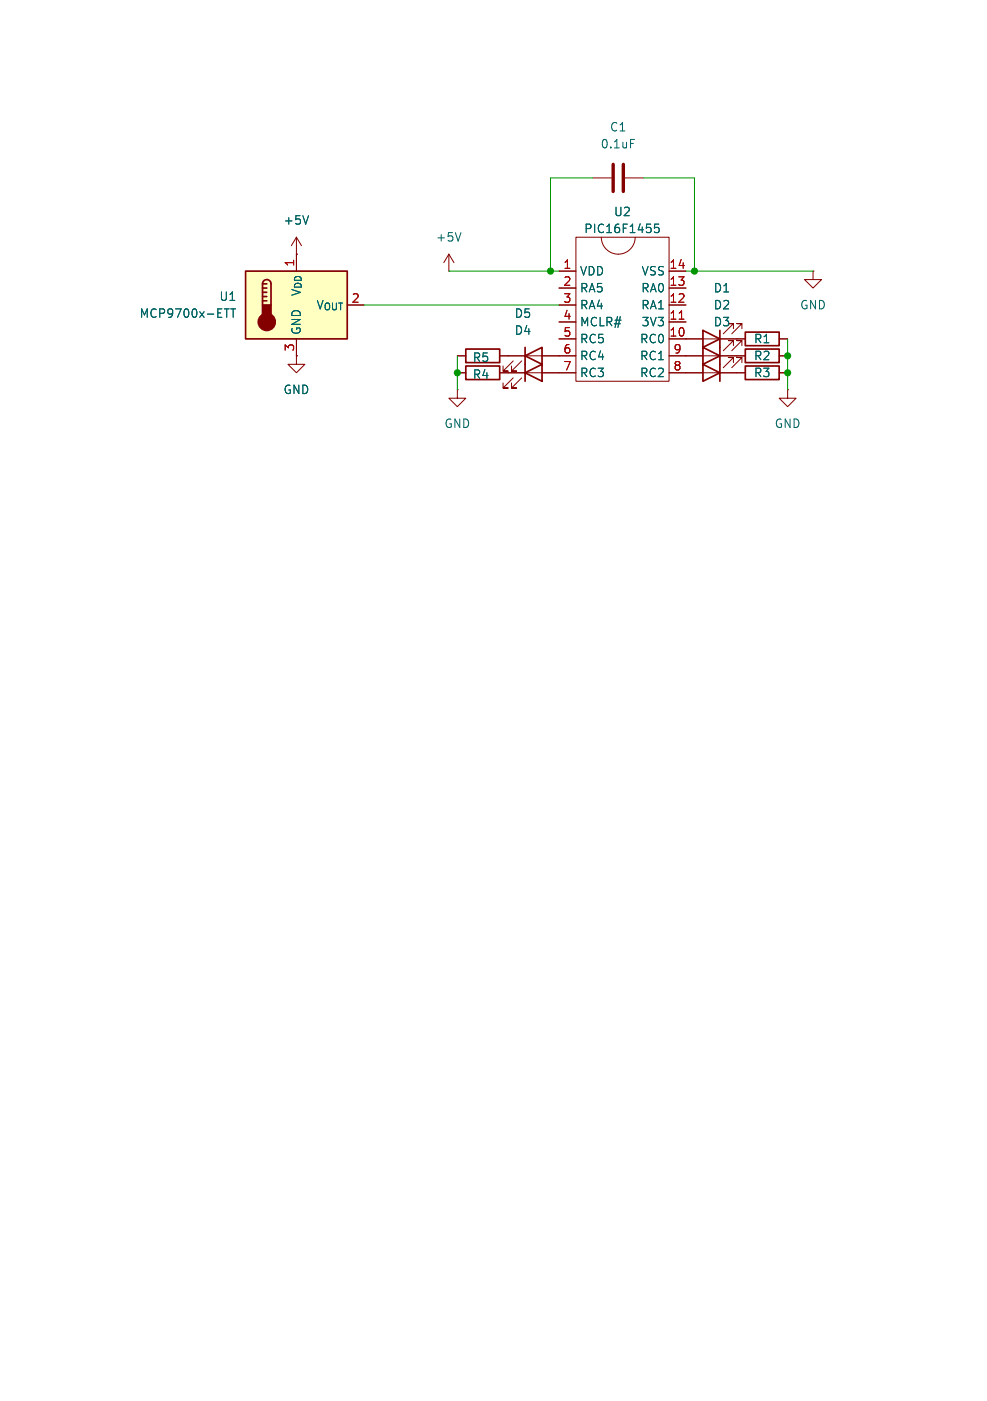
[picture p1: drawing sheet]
<svg xmlns="http://www.w3.org/2000/svg" width="148mm" height="210mm" viewBox="0 0 148 210" stroke-linecap="round" stroke-linejoin="round" font-family="sans-serif">
<path d="M69.8 52.3h5.1v2.1h-5.1zM69.8 54.9h5.1v2h-5.1zM78.7 53.3l2.6-1.2v2.5zM78.7 55.9l2.6-1.3v2.6zM78.7 52.1v5.1M105.4 52.1l2.5 1.2-2.5 1.3zM105.4 49.5l2.5 1.3-2.5 1.3zM105.4 54.6l2.5 1.3-2.5 1.3zM107.9 49.5v7.7M111.8 52.3h5v2.1h-5zM111.8 54.9h5v2h-5zM111.8 49.8h5v2h-5z" fill="none" stroke="#840000" stroke-width=".25"/>
<g fill="none" stroke="#840000" stroke-width=".15">
<path d="M44.4 35.6l-.7 1.2M44.4 35.6v2.5M44.4 35.6l.8 1.2M68.6 58.4v1.3h1.2l-1.2 1.3-1.3-1.3h1.3M68.6 58.4h.1M68.6 53.3h1.2M68.6 55.9h1.2M74.9 53.3h8.9M74.9 55.9h8.9M77 54.1l-1.6 1.5h.8h-.8v-.7M77 56.6l-1.6 1.6h.8h-.8v-.8M78.2 54.1l-1.5 1.5h.8h-.8v-.7"/>
<path d="M78.2 56.6l-1.5 1.6h.8h-.8v-.8M102.9 53.3h8.9M102.9 55.9h8.9M102.9 50.8h8.9M110 51.8v-.7h-.8h.8l-1.5 1.5M110 49.3v-.8h-.8h.8l-1.5 1.5M110 54.4v-.8h-.8h.8l-1.5 1.5M111.3 51.8v-.7h-.8h.8l-1.6 1.5M111.3 49.3v-.8h-.8h.8l-1.6 1.5M111.3 54.4v-.8h-.8h.8l-1.6 1.5M116.8 53.3h1.3M116.8 55.9h1.3"/>
<path d="M116.8 50.8h1.3M118.1 58.4v1.3h1.3l-1.3 1.3-1.3-1.3h1.3M118.1 58.4h.1M121.9 40.6v1.3h1.3l-1.3 1.3-1.3-1.3h1.3M121.9 40.6h.1"/>
</g>
<path d="M46.3 32.3l-.5 1.3" fill="none" stroke="#006464" stroke-width=".15"/>
<path d="M36.8 40.6h15.3v10.2h-15.3z" fill="#ffffc2"/>
<path d="M36.8 40.6h15.3v10.2h-15.3zM39.4 42.5a.64 .64 0 0 1 .6-.6 .64 .64 0 0 1 .6 .6v3.2M39.4 45.1h.6M39.4 44.5h.6M39.4 43.8h.6M39.4 43.2h.6M39.4 42.5v3.2M39.4 42.5h.6" fill="none" stroke="#840000" stroke-width=".25"/>
<g fill="#840000" stroke="#840000" stroke-width=".25">
<path d="M39.4 45.7h1.2v1.9h-1.2z"/>
<circle cx="40" cy="48.3" r="1.27"/>
</g>
<g fill="none" stroke="#840000" stroke-width=".15">
<path d="M67.3 38.1l-.8 1.3M67.3 38.1v2.5M67.3 38.1l.8 1.3M86.4 35.6h13.9v21.6h-13.9zM88.9 26.7h2.8M90.2 35.6a2.54 2.54 0 0 0 2.5 2.5 2.54 2.54 0 0 0 2.5-2.5M93.7 26.7h2.8M44.4 53.3v1.3h1.3l-1.3 1.3-1.2-1.3h1.2M44.4 53.3h.1M44.4 50.8v2.5M67.3 40.6h.1M68.6 53.3h1.2"/>
<path d="M68.6 55.9h1.2M74.9 53.3h3.8M74.9 55.9h3.8M81.3 53.3h5.1M81.3 55.9h5.1M83.8 40.6h2.6M83.8 50.8h2.6M83.8 48.3h2.6M83.8 45.7h2.6M83.8 43.2h2.6M100.3 40.6h2.6M100.3 50.8h5.1"/>
<path d="M100.3 48.3h2.6M100.3 45.7h2.6M100.3 43.2h2.6M100.3 53.3h5.1M100.3 55.9h5.1M107.9 50.8h3.9M107.9 53.3h3.9M107.9 55.9h3.9M116.8 50.8h1.3M116.8 53.3h1.3M116.8 55.9h1.3"/>
</g>
<path d="M46.3 32.3l-.5 1.3M69.1 34.9l-.4 1.2M94.6 20.9h.6M98.8 33.6h-.6l-.1 .6 .2-.1h.4l.1 .2v.4l-.2 .2-.5-.2M33.6 46.3h.8M34.6 46.3h.7M35 46.3v1.3" fill="none" stroke="#006464" stroke-width=".15"/>
<path d="M101.8 47.8h.8" fill="none" stroke="#a90000" stroke-width=".15"/>
<path d="M91.9 24.6v4.1M93.5 24.6v4.1" fill="none" stroke="#840000" stroke-width=".51"/>
<path d="M88.9 26.7h-6.4v13.9M96.5 26.7h7.6v13.9M54.6 45.7h29.2M67.3 40.6h16.5M68.6 53.3v5.1M102.9 40.6h19M118.1 50.8v7.6" fill="none" stroke="#009600" stroke-width=".15"/>
<g fill="#009600" stroke="#009600" stroke-width=".15">
<circle cx="104.1" cy="40.6" r=".46"/>
<circle cx="82.5" cy="40.6" r=".46"/>
<circle cx="68.6" cy="55.9" r=".46"/>
<circle cx="118.1" cy="53.3" r=".46"/>
<circle cx="118.1" cy="55.9" r=".46"/>
</g>
<g font-size="1.8" fill="#006464">
<text x="90" y="22.5">0.1uF</text>
<text x="91.4" y="19.9">C1</text>
<text x="42.4" y="33.9">+5V</text>
<text x="87.5" y="35.2">PIC16F1455</text>
<text x="92" y="32.6">U2</text>
<text x="65.3" y="36.4">+5V</text>
<text x="86.9" y="41.5">VDD</text>
<text x="96.1" y="41.5">VSS</text>
<text x="20.8" y="47.9">MCP9700x-ETT</text>
<text x="32.8" y="45.3">U1</text>
<text x="47.3" y="46.6">V_{OUT}</text>
<text x="77.1" y="47.9">D5</text>
<text x="86.9" y="44">RA5</text>
<text x="86.9" y="46.6">RA4</text>
<text x="96.1" y="46.6">RA1</text>
<text x="96.1" y="44">RA0</text>
<text x="106.9" y="46.6">D2</text>
<text x="106.9" y="44">D1</text>
<text x="119.9" y="46.6">GND</text>
<text x="45.3" y="50.3" transform="rotate(-90 45.3 50.3)">GND</text>
<text x="77.1" y="50.4">D4</text>
<text x="86.9" y="49.1">MCLR#</text>
<text x="86.9" y="51.7">RC5</text>
<text x="95.9" y="51.7">RC0</text>
<text x="96.1" y="49.1">3V3</text>
<text x="106.9" y="49.1">D3</text>
<text x="113" y="51.7">R1</text>
<text x="42.4" y="59.3">GND</text>
<text x="70.8" y="54.5">R5</text>
<text x="70.8" y="57">R4</text>
<text x="86.9" y="54.2">RC4</text>
<text x="86.9" y="56.7">RC3</text>
<text x="95.9" y="56.7">RC2</text>
<text x="95.9" y="54.2">RC1</text>
<text x="113" y="54.2">R2</text>
<text x="113" y="56.7">R3</text>
<text x="66.5" y="64.4">GND</text>
<text x="116.1" y="64.4">GND</text>
</g>
<g font-size="1.8" fill="#a90000">
<text x="44.2" y="40.1" transform="rotate(-90 44.2 40.1)">1</text>
<text x="84.4" y="40.4">1</text>
<text x="100.3" y="40.4">14</text>
<text x="52.6" y="45.5">2</text>
<text x="84.4" y="42.9">2</text>
<text x="84.4" y="45.5">3</text>
<text x="100.3" y="45.5">12</text>
<text x="100.3" y="42.9">13</text>
<text x="44.2" y="52.8" transform="rotate(-90 44.2 52.8)">3</text>
<text x="84.4" y="48">4</text>
<text x="84.4" y="50.5">5</text>
<text x="84.4" y="53.1">6</text>
<text x="100.3" y="50.5">10</text>
<text x="100.3" y="48">11</text>
<text x="100.9" y="53.1">9</text>
<text x="84.4" y="55.6">7</text>
<text x="100.9" y="55.6">8</text>
</g>
<text font-size="1.8" fill="#840000" x="45.3" y="44.5" transform="rotate(-90 45.3 44.5)">V_{DD}</text>
</svg>
